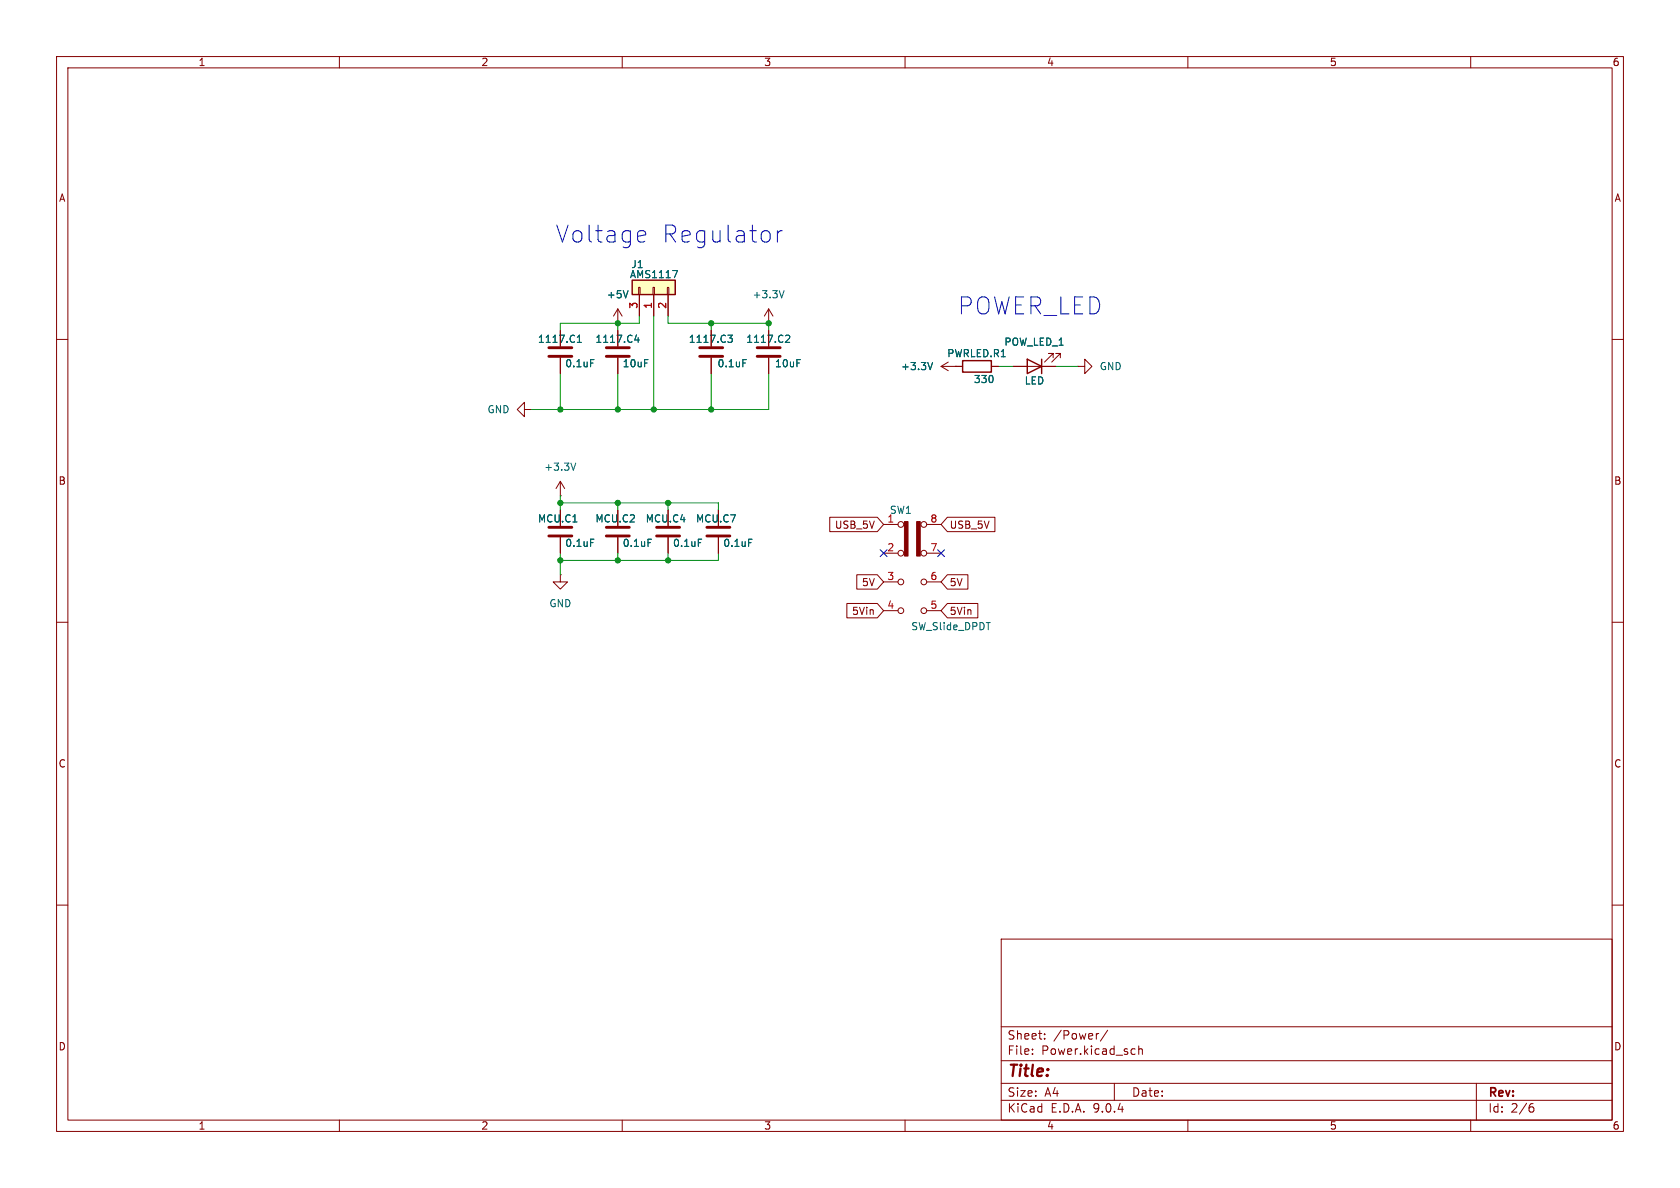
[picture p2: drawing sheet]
<svg xmlns="http://www.w3.org/2000/svg" width="297mm" height="210mm" viewBox="0 0 297 210" stroke-linecap="round" stroke-linejoin="round" font-family="sans-serif">
<g fill="none" stroke="#840000" stroke-width=".18">
<path d="M10 10h277v190h-277zM12 12h273v186h-273zM60 10v2M110 10v2M160 10v2M210 10v2M260 10v2M109.2 57.2h.1M109.2 54.6v2.6M109.2 58.4v2.8M109.2 54.6l-.7 1.3M109.2 54.6l.8 1.3"/>
<path d="M125.7 58.4v2.8M135.9 57.2h.1M135.9 54.6l-.8 1.3M135.9 54.6l.8 1.3M135.9 54.6v2.6M135.9 58.4v2.8M10 60h2M92.7 72.4v-1.3l-1.3 1.3 1.3 1.3v-1.3h1.3M94 72.4h.1M109.2 63.2v2.8M125.7 63.2v2.8M135.9 63.2v2.8"/>
<path d="M166.4 64.8h3.8M166.4 64.8l1.2 .7M167.6 64l-1.2 .8M168.9 64.8h.1M175.3 64.8h1.2M179.1 64.8h7.6M186.2 63.2v-.7h-.8h.8l-1.5 1.5M187.5 63.2v-.7h-.8h.8l-1.6 1.5M190.5 64.8h1.3v-1.3l1.2 1.3-1.2 1.2v-1.2M190.5 64.8h.1M285 60h2M99.1 87.6h.1"/>
<path d="M99.1 85.1v2.5M99.1 90.2v2.8M99.1 95v2.8M99.1 85.1l-.8 1.3M99.1 85.1l.7 1.3M109.2 90.2v2.8M109.2 95v2.8M118.1 90.2v2.8M118.1 95v2.8M127 90.2v2.8M127 95v2.8M156.2 92.7h2.5"/>
<path d="M156.2 97.8h2.5M163.8 92.7h2.6M163.8 97.8h2.6M10 110h2M99.1 101.6v1.3h1.2l-1.2 1.2-1.3-1.2h1.3M99.1 101.6h.1M156.2 102.9h2.5M156.2 108h2.5M163.8 102.9h2.6M163.8 108h2.6M285 110h2M10 160h2"/>
<path d="M177 166h108v32h-108zM285 160h2M60 198v2M110 198v2M160 198v2M177 194.5h108M177 191.5h108M177 187.5h108M177 181.5h108M182.5 186.3v.1M182.5 185.5v.1M184.7 183.6v.1"/>
<path d="M184.7 182.8v.1M194.2 182.7l-.2 .1M195.8 182.1l-1.3 2M197 191.5v3M200.2 185.4l.5 .1M200.7 186.3l-.5 .1M201.3 185.5l.2-.1 .4 .1 .1 .9M201.3 184.9v1.5M210 198v2M260 198v2M261 191.5v6.5M270.6 195.7h.4l.2 .3-.1 .5-.5 .1"/>
<path d="M271 195.1l-.4 .1"/>
<circle cx="159.3" cy="92.7" r=".51"/>
<circle cx="159.3" cy="97.8" r=".51"/>
<circle cx="163.3" cy="97.8" r=".51"/>
<circle cx="163.3" cy="92.7" r=".51"/>
<circle cx="159.3" cy="102.9" r=".51"/>
<circle cx="159.3" cy="108" r=".51"/>
<circle cx="163.3" cy="102.9" r=".51"/>
<circle cx="163.3" cy="108" r=".51"/>
</g>
<path d="M170.2 63.8h5.1v2h-5.1zM181.6 63.5l2.5 1.3-2.5 1.2zM184.1 63.5v2.5" fill="none" stroke="#840000" stroke-width=".25"/>
<g fill="none" stroke="#006464" stroke-width=".18">
<path d="M111 51.4l-.4 1.2M112.5 59.2l-.3 .9h.8M112.8 59.7v.8M128.7 59.3h.8l-.5 .4 .4 .2 .1 .4-.3 .2h-.3M138.6 51.4l-.4 1.2M139 59.3h.4l.2 .3-.8 .9h.8M131.3 63.6h.6M164.9 64.1l-.5 1.2M101.8 81.9l-.4 1.2M104.4 95.3h.6M114.6 95.3h.6M123.5 95.3h.6"/>
<path d="M132.3 95.3h.7"/>
</g>
<g fill="none" stroke="#840000" stroke-width=".51">
<path d="M107.2 61.5h4.1M107.2 63h4.1M123.7 61.5h4.1M123.7 63h4.1M133.9 61.5h4M133.9 63h4M97 93.2h4.1M97 94.7h4.1M107.2 93.2h4.1M107.2 94.7h4.1M116.1 93.2h4M116.1 94.7h4"/>
<path d="M125 93.2h4M125 94.7h4"/>
</g>
<g fill="#840000" stroke="#840000" stroke-width=".18">
<path d="M159.9 92.2h.6v6.1h-.6z"/>
<path d="M162.1 92.2h.6v6.1h-.6z"/>
</g>
<path d="M111.8 49.5h7.6v2.6h-7.6z" fill="#ffffc2"/>
<path d="M111.8 49.5h7.6v2.6h-7.6z" fill="none" stroke="#840000" stroke-width=".25"/>
<g fill="none" stroke="#840000" stroke-width=".18">
<path d="M99.1 58.4v2.8M109.2 57.2h.1M109.2 58.4v2.8M112.9 50.8h.3v1.3h-.3zM113 52.1v3.8M115.4 50.8h.3v1.3h-.3zM115.6 52.1v3.8M118 50.8h.2v1.3h-.2zM118.1 52.1v3.8M125.7 58.4v2.8M135.9 58.4v2.8M99.1 63.2v2.8"/>
<path d="M109.2 63.2v2.8M125.7 63.2v2.8M135.9 63.2v2.8M168.9 64.8h.1M168.9 64.8h1.3M175.3 64.8h1.2M179.1 64.8h2.5M184.1 64.8h2.6M99.1 90.2v2.8M99.1 95v2.8M109.2 90.2v2.8M109.2 95v2.8"/>
<path d="M118.1 90.2v2.8M118.1 95v2.8M127 90.2v2.8M127 95v2.8M146.7 91.4h8.4l1.1 1.3-1.1 1.3h-8.4zM167.5 91.4h8.4v2.6h-8.4l-1.1-1.3zM149.7 106.7h5.4l1.1 1.3-1.1 1.2h-5.4zM151.5 101.6h3.6l1.1 1.3-1.1 1.2h-3.6zM167.5 106.7h5.4v2.5h-5.4l-1.1-1.2zM167.5 101.6h3.6v2.5h-3.6l-1.1-1.2z"/>
</g>
<g fill="none" stroke="#006464" stroke-width=".18">
<path d="M102.1 59.6l.3-.3v1.2M111 51.4l-.4 1.2M112.5 59.2l-.3 .9h.8M112.8 59.7v.8M118.9 47.8h.9l-.6 1.3M128.7 59.3h.8l-.5 .4 .4 .2 .1 .4-.3 .2h-.3M139 59.3h.4l.2 .3-.8 .9h.8M102.1 60.5h.7M104.4 63.6h.6M131.3 63.6h.6M164.9 64.1l-.5 1.2M104.4 95.3h.6"/>
<path d="M114.6 95.3h.6M123.5 95.3h.6M132.3 95.3h.7"/>
</g>
<path d="M97 61.5h4.1M97 63h4.1" fill="none" stroke="#840000" stroke-width=".51"/>
<g fill="none" stroke="#009600" stroke-width=".18">
<path d="M109.2 57.2v1.2M113 55.9v1.3h-13.9v1.2M115.6 55.9v16.5M118.1 55.9v1.3h17.8v1.2M125.7 57.2v1.2M99.1 66v6.4M109.2 66v6.4M125.7 66v6.4M135.9 66v6.4h-41.9M176.5 64.8h2.6M186.7 64.8h3.8M99.1 88.9h27.9v1.3"/>
<path d="M99.1 87.6v2.6M99.1 97.8v3.8M109.2 88.9v1.3M109.2 97.8v1.3M118.1 88.9v1.3M118.1 97.8v1.3M127 97.8v1.3h-27.9"/>
</g>
<path d="M155.6 97.2l1.2 1.2M156.8 97.2l-1.2 1.2M165.8 97.2l1.2 1.2M167 97.2l-1.2 1.2" fill="none" stroke="#000084" stroke-width=".18"/>
<path d="M113.1 40.8h.6l.3 .1 .1 .6-1.4 .3M114 42.6l-.3 .2h-.6M137.4 40.8v2M138.3 40.8a.77 .77 0 0 0-.9 .6" fill="none" stroke="#0000c2" stroke-width=".18"/>
<g fill="#009600" stroke="#009600" stroke-width=".18">
<circle cx="125.7" cy="57.2" r=".46"/>
<circle cx="118.1" cy="88.9" r=".46"/>
<circle cx="118.1" cy="99.1" r=".46"/>
<circle cx="115.6" cy="72.4" r=".46"/>
<circle cx="125.7" cy="72.4" r=".46"/>
<circle cx="135.9" cy="57.2" r=".46"/>
<circle cx="109.2" cy="88.9" r=".46"/>
<circle cx="99.1" cy="72.4" r=".46"/>
<circle cx="99.1" cy="88.9" r=".46"/>
<circle cx="109.2" cy="72.4" r=".46"/>
<circle cx="99.1" cy="99.1" r=".46"/>
<circle cx="109.2" cy="99.1" r=".46"/>
<circle cx="109.2" cy="57.2" r=".46"/>
</g>
<g font-size="4.2" fill="#0000c2">
<text x="98.2" y="43.1">Voltage</text>
<text x="116.9" y="43.1">Regulator</text>
<text x="169.3" y="55.8">POWER_LED</text>
</g>
<text font-size="2.8" fill="#840000" x="178" y="190.9">Title:</text>
<g font-size="2.1" fill="#840000">
<text x="178" y="184">Sheet:</text>
<text x="186.2" y="184">/Power/</text>
<text x="178" y="186.7">File:</text>
<text x="184.1" y="186.7">Power.kicad_sch</text>
<text x="178" y="196.9">KiCad</text>
<text x="178" y="194.1">Size:</text>
<text x="184.7" y="194.1">A4</text>
<text x="185.7" y="196.9">E.D.A.</text>
<text x="193.3" y="196.9">9.0.4</text>
<text x="200" y="194.1">Date:</text>
<text x="263" y="194.3">Rev:</text>
<text x="263" y="196.9">Id:</text>
<text x="267.1" y="196.9">2/6</text>
</g>
<g font-size="1.8" fill="#840000">
<text x="35" y="11.9">1</text>
<text x="85" y="11.9">2</text>
<text x="135" y="11.9">3</text>
<text x="185" y="11.9">4</text>
<text x="235" y="11.9">5</text>
<text x="285" y="11.9">6</text>
<text x="10.3" y="35.9">A</text>
<text x="285.3" y="35.9">A</text>
<text x="10.3" y="85.9">B</text>
<text x="285.3" y="85.9">B</text>
<text x="147.5" y="93.7">USB_5V</text>
<text x="167.8" y="93.7">USB_5V</text>
<text x="152.3" y="103.8">5V</text>
<text x="167.8" y="103.8">5V</text>
<text x="150.5" y="108.9">5Vin</text>
<text x="167.8" y="108.9">5Vin</text>
<text x="10.3" y="135.9">C</text>
<text x="285.3" y="135.9">C</text>
<text x="10.3" y="185.9">D</text>
<text x="285.3" y="185.9">D</text>
<text x="35" y="199.9">1</text>
<text x="85" y="199.9">2</text>
<text x="135" y="199.9">3</text>
<text x="185" y="199.9">4</text>
<text x="235" y="199.9">5</text>
<text x="285" y="199.9">6</text>
</g>
<g font-size="1.8" fill="#006464">
<text x="111.5" y="47.6">J1</text>
<text x="107.2" y="52.9">+5V</text>
<text x="111.3" y="49.4">AMS1117</text>
<text x="132.9" y="52.9">+3.3V</text>
<text x="95" y="60.8">1117.C1</text>
<text x="99.8" y="65.1">0.1uF</text>
<text x="105.2" y="60.8">1117.C4</text>
<text x="110" y="65.1">10uF</text>
<text x="121.7" y="60.8">1117.C3</text>
<text x="126.8" y="65.1">0.1uF</text>
<text x="131.8" y="60.8">1117.C2</text>
<text x="136.9" y="65.1">10uF</text>
<text x="159.2" y="65.6">+3.3V</text>
<text x="167.4" y="63.3">PWRLED.R1</text>
<text x="177.5" y="61.3">POW_LED_1</text>
<text x="194.3" y="65.6">GND</text>
<text x="172.1" y="67.9">330</text>
<text x="181.1" y="68.2">LED</text>
<text x="86.1" y="73.3">GND</text>
<text x="96.1" y="83.4">+3.3V</text>
<text x="95" y="92.6">MCU.C1</text>
<text x="105.2" y="92.6">MCU.C2</text>
<text x="114.1" y="92.6">MCU.C4</text>
<text x="122.9" y="92.6">MCU.C7</text>
<text x="156.8" y="92.5">1</text>
<text x="157.2" y="91">SW1</text>
<text x="99.8" y="96.9">0.1uF</text>
<text x="110" y="96.9">0.1uF</text>
<text x="118.9" y="96.9">0.1uF</text>
<text x="127.8" y="96.9">0.1uF</text>
<text x="97" y="107.5">GND</text>
<text x="161" y="111.6">SW_Slide_DPDT</text>
</g>
<g font-size="1.8" fill="#a90000">
<text x="112.8" y="54.7" transform="rotate(-90 112.8 54.7)">3</text>
<text x="115.3" y="54.7" transform="rotate(-90 115.3 54.7)">1</text>
<text x="117.9" y="54.7" transform="rotate(-90 117.9 54.7)">2</text>
<text x="164.4" y="92.5">8</text>
<text x="156.8" y="97.5">2</text>
<text x="164.4" y="97.5">7</text>
<text x="156.8" y="102.6">3</text>
<text x="156.8" y="107.7">4</text>
<text x="164.4" y="102.6">6</text>
<text x="164.4" y="107.7">5</text>
</g>
</svg>
